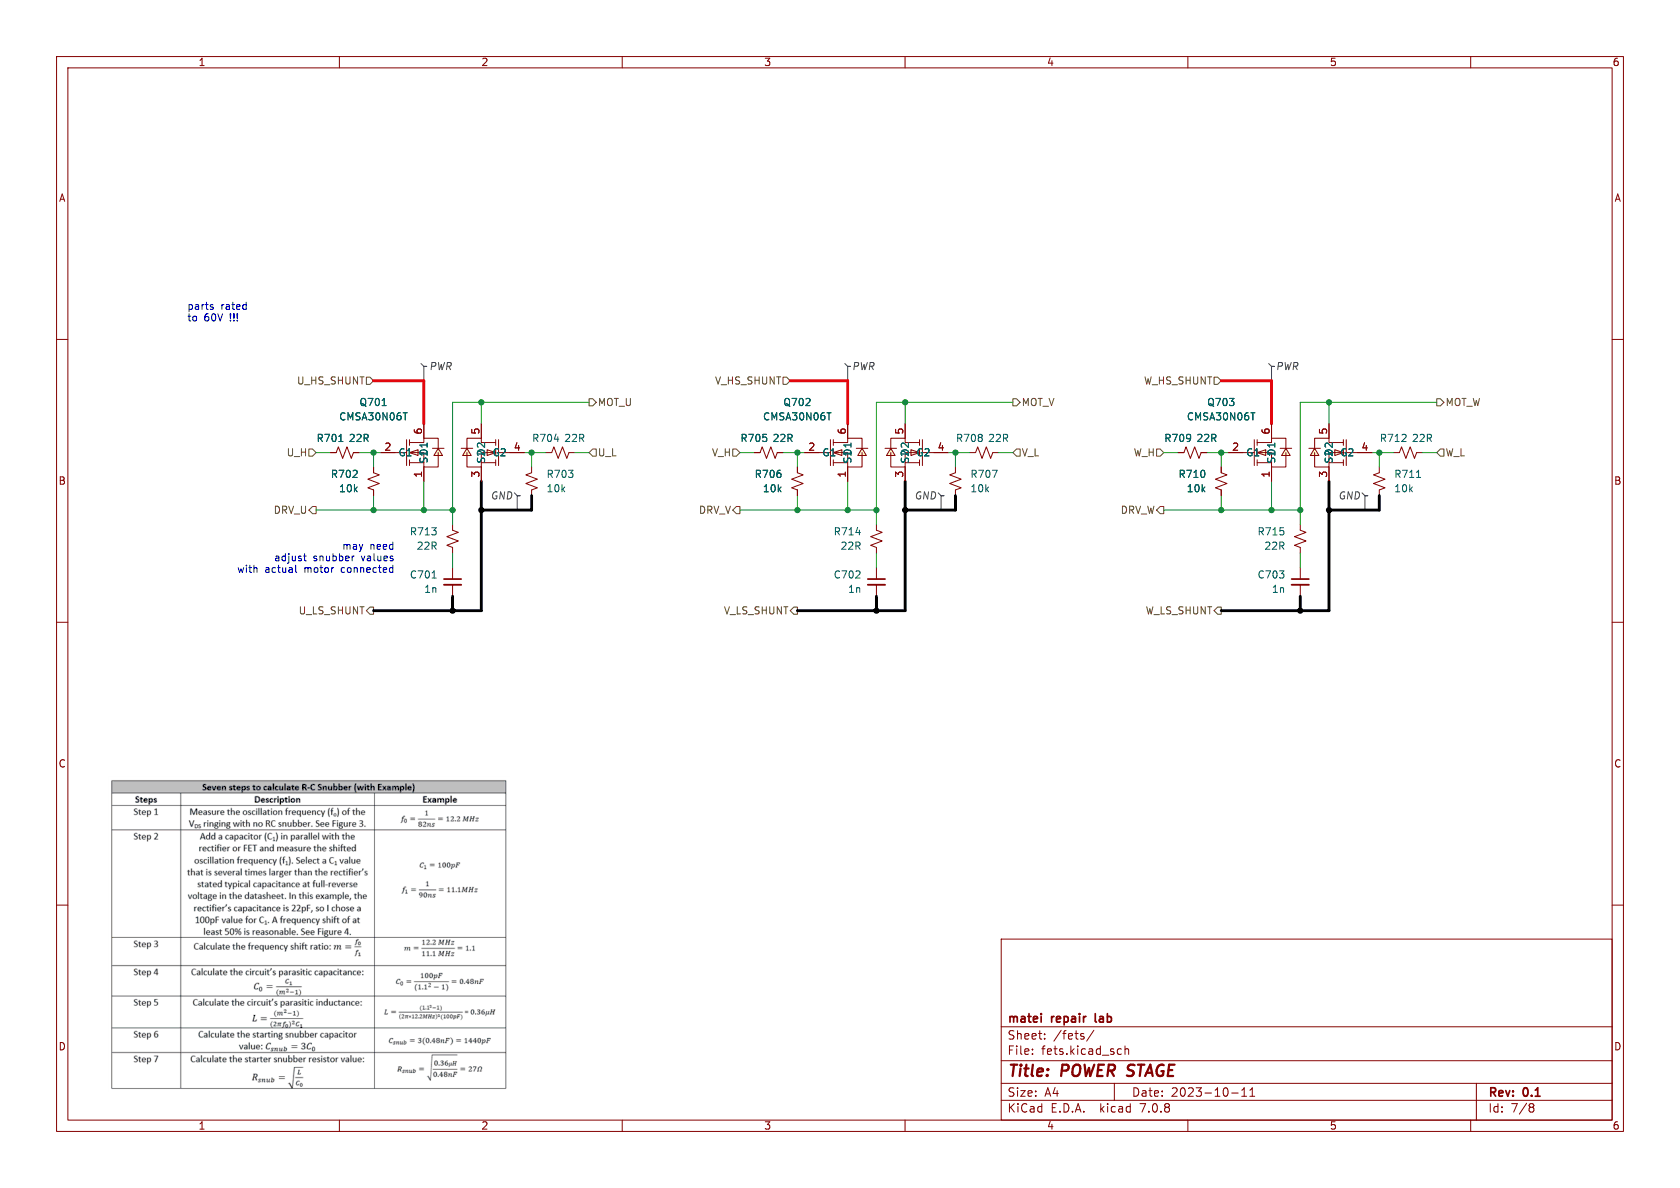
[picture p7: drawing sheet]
(kicad_sch (version 20230121) (generator eeschema)

 (paper "A4")

 (title_block
  (title "POWER STAGE")
  (date "2023-10-11")
  (rev "0.1")
  (company "matei repair lab"))

 (lib_symbols
  (symbol "Device:C_Small" (pin_numbers hide) (pin_names (offset 0.254) hide) (in_bom yes) (on_board yes)
   (property "Reference" "C" (at 0.254 1.778 0) (effects (font (size 1.27 1.27)) (justify left)))
   (property "Value" "C_Small" (at 0.254 -2.032 0) (effects (font (size 1.27 1.27)) (justify left)))
   (property "Footprint" "" (at 0 0 0) (effects (font (size 1.27 1.27)) hide))
   (property "Datasheet" "~" (at 0 0 0) (effects (font (size 1.27 1.27)) hide))
   (symbol "C_Small_0_1"
    (polyline (pts (xy -1.524 -0.508) (xy 1.524 -0.508)) (stroke (width 0.3302) (type default)) (fill (type none)))
    (polyline (pts (xy -1.524 0.508) (xy 1.524 0.508)) (stroke (width 0.3048) (type default)) (fill (type none))))
   (symbol "C_Small_1_1"
    (pin passive line (at 0 2.54 270) (length 2.032) (name "~" (effects (font (size 1.27 1.27)))) (number "1" (effects (font (size 1.27 1.27)))))
    (pin passive line (at 0 -2.54 90) (length 2.032) (name "~" (effects (font (size 1.27 1.27)))) (number "2" (effects (font (size 1.27 1.27)))))))
  (symbol "Device:R_Small_US" (pin_numbers hide) (pin_names (offset 0.254) hide) (in_bom yes) (on_board yes)
   (property "Reference" "R" (at 0.762 0.508 0) (effects (font (size 1.27 1.27)) (justify left)))
   (property "Value" "R_Small_US" (at 0.762 -1.016 0) (effects (font (size 1.27 1.27)) (justify left)))
   (property "Footprint" "" (at 0 0 0) (effects (font (size 1.27 1.27)) hide))
   (property "Datasheet" "~" (at 0 0 0) (effects (font (size 1.27 1.27)) hide))
   (symbol "R_Small_US_1_1"
    (polyline (pts (xy 0 0) (xy 1.016 -0.381) (xy 0 -0.762) (xy -1.016 -1.143) (xy 0 -1.524)) (stroke (width 0) (type default)) (fill (type none)))
    (polyline (pts (xy 0 1.524) (xy 1.016 1.143) (xy 0 0.762) (xy -1.016 0.381) (xy 0 0)) (stroke (width 0) (type default)) (fill (type none)))
    (pin passive line (at 0 2.54 270) (length 1.016) (name "~" (effects (font (size 1.27 1.27)))) (number "1" (effects (font (size 1.27 1.27)))))
    (pin passive line (at 0 -2.54 90) (length 1.016) (name "~" (effects (font (size 1.27 1.27)))) (number "2" (effects (font (size 1.27 1.27)))))))
  (symbol "easyeda2kicad:CMSA30N06T" (in_bom yes) (on_board yes)
   (property "Reference" "Q" (at 0 10.16 0) (effects (font (size 1.27 1.27))))
   (property "Value" "CMSA30N06T" (at 0 -10.16 0) (effects (font (size 1.27 1.27))))
   (property "Footprint" "easyeda2kicad:DFN-8_L5.5-W5.2-P1.27-LS6.0-BL-EP2" (at 0 -12.7 0) (effects (font (size 1.27 1.27)) hide))
   (property "Datasheet" "" (at 0 0 0) (effects (font (size 1.27 1.27)) hide))
   (property "LCSC Part" "C5203857" (at 0 -15.24 0) (effects (font (size 1.27 1.27)) hide))
   (symbol "CMSA30N06T_0_1"
    (polyline (pts (xy -10.16 0) (xy -8.13 0)) (stroke (width 0) (type default)) (fill (type none)))
    (polyline (pts (xy -8.13 2.29) (xy -8.13 -2.29)) (stroke (width 0) (type default)) (fill (type none)))
    (polyline (pts (xy -7.62 -2.29) (xy -7.62 -1.27)) (stroke (width 0) (type default)) (fill (type none)))
    (polyline (pts (xy -7.62 -0.51) (xy -7.62 0.51)) (stroke (width 0) (type default)) (fill (type none)))
    (polyline (pts (xy -7.62 2.29) (xy -7.62 1.27)) (stroke (width 0) (type default)) (fill (type none)))
    (polyline (pts (xy -5.08 -1.78) (xy -7.62 -1.78)) (stroke (width 0) (type default)) (fill (type none)))
    (polyline (pts (xy 5.08 -1.78) (xy 7.62 -1.78)) (stroke (width 0) (type default)) (fill (type none)))
    (polyline (pts (xy 7.62 -2.29) (xy 7.62 -1.27)) (stroke (width 0) (type default)) (fill (type none)))
    (polyline (pts (xy 7.62 -0.51) (xy 7.62 0.51)) (stroke (width 0) (type default)) (fill (type none)))
    (polyline (pts (xy 7.62 2.29) (xy 7.62 1.27)) (stroke (width 0) (type default)) (fill (type none)))
    (polyline (pts (xy 8.13 2.29) (xy 8.13 -2.29)) (stroke (width 0) (type default)) (fill (type none)))
    (polyline (pts (xy 10.16 0) (xy 8.13 0)) (stroke (width 0) (type default)) (fill (type none)))
    (polyline (pts (xy -7.62 0) (xy -6.1 -0.51) (xy -6.1 0.51) (xy -7.62 0)) (stroke (width 0) (type default)) (fill (type background)))
    (polyline (pts (xy -3.56 0.76) (xy -3.05 0.76) (xy -2.03 0.76) (xy -1.52 0.76)) (stroke (width 0) (type default)) (fill (type none)))
    (polyline (pts (xy -2.54 0.76) (xy -1.78 -0.51) (xy -3.3 -0.51) (xy -2.54 0.76)) (stroke (width 0) (type default)) (fill (type background)))
    (polyline (pts (xy 2.54 0.76) (xy 1.78 -0.51) (xy 3.3 -0.51) (xy 2.54 0.76)) (stroke (width 0) (type default)) (fill (type background)))
    (polyline (pts (xy 3.56 0.76) (xy 3.05 0.76) (xy 2.03 0.76) (xy 1.52 0.76)) (stroke (width 0) (type default)) (fill (type none)))
    (polyline (pts (xy 7.62 0) (xy 6.1 -0.51) (xy 6.1 0.51) (xy 7.62 0)) (stroke (width 0) (type default)) (fill (type background)))
    (polyline (pts (xy -7.62 0) (xy -5.08 0) (xy -5.08 -2.54) (xy -2.54 -2.54) (xy -2.54 0)) (stroke (width 0) (type default)) (fill (type none)))
    (polyline (pts (xy 7.62 0) (xy 5.08 0) (xy 5.08 -2.54) (xy 2.54 -2.54) (xy 2.54 0)) (stroke (width 0) (type default)) (fill (type none)))
    (polyline (pts (xy 7.62 1.78) (xy 5.08 1.78) (xy 5.08 2.54) (xy 2.54 2.54) (xy 2.54 2.54) (xy 2.54 0.51)) (stroke (width 0) (type default)) (fill (type none)))
    (polyline (pts (xy -7.62 1.78) (xy -5.08 1.78) (xy -5.08 2.54) (xy -2.54 2.54) (xy -2.54 2.54) (xy -2.54 2.54) (xy -2.54 0.51)) (stroke (width 0) (type default)) (fill (type none)))
    (pin output line (at -5.08 -5.08 90) (length 2.54) (name "S1" (effects (font (size 1.27 1.27)))) (number "1" (effects (font (size 1.27 1.27)))))
    (pin input line (at -12.7 0 0) (length 2.54) (name "G1" (effects (font (size 1.27 1.27)))) (number "2" (effects (font (size 1.27 1.27)))))
    (pin output line (at 5.08 -5.08 90) (length 2.54) (name "S2" (effects (font (size 1.27 1.27)))) (number "3" (effects (font (size 1.27 1.27)))))
    (pin input line (at 12.7 0 180) (length 2.54) (name "G2" (effects (font (size 1.27 1.27)))) (number "4" (effects (font (size 1.27 1.27)))))
    (pin input line (at 5.08 5.08 270) (length 2.54) (name "D2" (effects (font (size 1.27 1.27)))) (number "5" (effects (font (size 1.27 1.27)))))
    (pin input line (at -5.08 5.08 270) (length 2.54) (name "D1" (effects (font (size 1.27 1.27)))) (number "6" (effects (font (size 1.27 1.27))))))))

 (junction (at 224.79 90.17) (diameter 0) (color 0 0 0 0))
 (junction (at 215.9 90.17) (diameter 0) (color 0 0 0 0))
 (junction (at 168.91 80.01) (diameter 0) (color 0 0 0 0))
 (junction (at 66.04 80.01) (diameter 0) (color 0 0 0 0))
 (junction (at 154.94 90.17) (diameter 0) (color 0 0 0 0))
 (junction (at 85.09 71.12) (diameter 0) (color 0 0 0 0))
 (junction (at 140.97 80.01) (diameter 0) (color 0 0 0 0))
 (junction (at 229.87 107.95) (diameter 0) (color 0 0 0 0))
 (junction (at 149.86 90.17) (diameter 0) (color 0 0 0 0))
 (junction (at 234.95 71.12) (diameter 0) (color 0 0 0 0))
 (junction (at 74.93 90.17) (diameter 0) (color 0 0 0 0))
 (junction (at 66.04 90.17) (diameter 0) (color 0 0 0 0))
 (junction (at 160.02 71.12) (diameter 0) (color 0 0 0 0))
 (junction (at 80.01 90.17) (diameter 0) (color 0 0 0 0))
 (junction (at 229.87 90.17) (diameter 0) (color 0 0 0 0))
 (junction (at 80.01 107.95) (diameter 0) (color 0 0 0 0))
 (junction (at 93.98 80.01) (diameter 0) (color 0 0 0 0))
 (junction (at 85.09 90.17) (diameter 0) (color 0 0 0 0))
 (junction (at 234.95 90.17) (diameter 0) (color 0 0 0 0))
 (junction (at 215.9 80.01) (diameter 0) (color 0 0 0 0))
 (junction (at 160.02 90.17) (diameter 0) (color 0 0 0 0))
 (junction (at 154.94 107.95) (diameter 0) (color 0 0 0 0))
 (junction (at 243.84 80.01) (diameter 0) (color 0 0 0 0))
 (junction (at 140.97 90.17) (diameter 0) (color 0 0 0 0))

 (wire (pts (xy 154.94 90.17) (xy 154.94 92.71)) (stroke (width 0) (type default)))
 (wire (pts (xy 229.87 97.79) (xy 229.87 100.33)) (stroke (width 0) (type default)))
 (wire (pts (xy 160.02 71.12) (xy 160.02 74.93)) (stroke (width 0) (type default)))
 (wire (pts (xy 224.79 67.31) (xy 215.9 67.31)) (stroke (width 0) (type default)))
 (wire (pts (xy 168.91 80.01) (xy 168.91 82.55)) (stroke (width 0) (type default)))
 (wire (pts (xy 93.98 87.63) (xy 93.98 90.17)) (stroke (width 0) (type default)))
 (wire (pts (xy 92.71 80.01) (xy 93.98 80.01)) (stroke (width 0) (type default)))
 (wire (pts (xy 243.84 90.17) (xy 234.95 90.17)) (stroke (width 0) (type default)))
 (wire (pts (xy 85.09 90.17) (xy 85.09 107.95)) (stroke (width 0) (type default)))
 (wire (pts (xy 154.94 107.95) (xy 140.97 107.95)) (stroke (width 0) (type default)))
 (wire (pts (xy 85.09 107.95) (xy 80.01 107.95)) (stroke (width 0) (type default)))
 (wire (pts (xy 101.6 80.01) (xy 104.14 80.01)) (stroke (width 0) (type default)))
 (wire (pts (xy 85.09 71.12) (xy 104.14 71.12)) (stroke (width 0) (type default)))
 (wire (pts (xy 229.87 71.12) (xy 234.95 71.12)) (stroke (width 0) (type default)))
 (wire (pts (xy 215.9 80.01) (xy 215.9 82.55)) (stroke (width 0) (type default)))
 (wire (pts (xy 93.98 90.17) (xy 85.09 90.17)) (stroke (width 0) (type default)))
 (wire (pts (xy 80.01 105.41) (xy 80.01 107.95)) (stroke (width 0) (type default)))
 (wire (pts (xy 242.57 80.01) (xy 243.84 80.01)) (stroke (width 0) (type default)))
 (wire (pts (xy 234.95 85.09) (xy 234.95 90.17)) (stroke (width 0) (type default)))
 (wire (pts (xy 229.87 90.17) (xy 229.87 71.12)) (stroke (width 0) (type default)))
 (wire (pts (xy 149.86 67.31) (xy 149.86 74.93)) (stroke (width 0) (type default)))
 (wire (pts (xy 74.93 85.09) (xy 74.93 90.17)) (stroke (width 0) (type default)))
 (wire (pts (xy 229.87 90.17) (xy 229.87 92.71)) (stroke (width 0) (type default)))
 (wire (pts (xy 140.97 90.17) (xy 149.86 90.17)) (stroke (width 0) (type default)))
 (wire (pts (xy 154.94 90.17) (xy 154.94 71.12)) (stroke (width 0) (type default)))
 (wire (pts (xy 55.88 90.17) (xy 66.04 90.17)) (stroke (width 0) (type default)))
 (wire (pts (xy 224.79 85.09) (xy 224.79 90.17)) (stroke (width 0) (type default)))
 (wire (pts (xy 63.5 80.01) (xy 66.04 80.01)) (stroke (width 0) (type default)))
 (wire (pts (xy 140.97 80.01) (xy 142.24 80.01)) (stroke (width 0) (type default)))
 (wire (pts (xy 140.97 80.01) (xy 140.97 82.55)) (stroke (width 0) (type default)))
 (wire (pts (xy 224.79 67.31) (xy 224.79 74.93)) (stroke (width 0) (type default)))
 (wire (pts (xy 234.95 107.95) (xy 229.87 107.95)) (stroke (width 0) (type default)))
 (wire (pts (xy 74.93 90.17) (xy 80.01 90.17)) (stroke (width 0) (type default)))
 (wire (pts (xy 80.01 107.95) (xy 66.04 107.95)) (stroke (width 0) (type default)))
 (wire (pts (xy 154.94 105.41) (xy 154.94 107.95)) (stroke (width 0) (type default)))
 (wire (pts (xy 66.04 90.17) (xy 74.93 90.17)) (stroke (width 0) (type default)))
 (wire (pts (xy 160.02 85.09) (xy 160.02 90.17)) (stroke (width 0) (type default)))
 (wire (pts (xy 215.9 87.63) (xy 215.9 90.17)) (stroke (width 0) (type default)))
 (wire (pts (xy 224.79 90.17) (xy 229.87 90.17)) (stroke (width 0) (type default)))
 (wire (pts (xy 85.09 85.09) (xy 85.09 90.17)) (stroke (width 0) (type default)))
 (wire (pts (xy 154.94 71.12) (xy 160.02 71.12)) (stroke (width 0) (type default)))
 (wire (pts (xy 154.94 97.79) (xy 154.94 100.33)) (stroke (width 0) (type default)))
 (wire (pts (xy 138.43 80.01) (xy 140.97 80.01)) (stroke (width 0) (type default)))
 (wire (pts (xy 130.81 80.01) (xy 133.35 80.01)) (stroke (width 0) (type default)))
 (wire (pts (xy 66.04 80.01) (xy 66.04 82.55)) (stroke (width 0) (type default)))
 (wire (pts (xy 234.95 71.12) (xy 234.95 74.93)) (stroke (width 0) (type default)))
 (wire (pts (xy 243.84 87.63) (xy 243.84 90.17)) (stroke (width 0) (type default)))
 (wire (pts (xy 168.91 90.17) (xy 160.02 90.17)) (stroke (width 0) (type default)))
 (wire (pts (xy 80.01 97.79) (xy 80.01 100.33)) (stroke (width 0) (type default)))
 (wire (pts (xy 234.95 90.17) (xy 234.95 107.95)) (stroke (width 0) (type default)))
 (wire (pts (xy 160.02 107.95) (xy 154.94 107.95)) (stroke (width 0) (type default)))
 (wire (pts (xy 66.04 80.01) (xy 67.31 80.01)) (stroke (width 0) (type default)))
 (wire (pts (xy 229.87 105.41) (xy 229.87 107.95)) (stroke (width 0) (type default)))
 (wire (pts (xy 140.97 87.63) (xy 140.97 90.17)) (stroke (width 0) (type default)))
 (wire (pts (xy 149.86 90.17) (xy 154.94 90.17)) (stroke (width 0) (type default)))
 (wire (pts (xy 205.74 80.01) (xy 208.28 80.01)) (stroke (width 0) (type default)))
 (wire (pts (xy 160.02 90.17) (xy 160.02 107.95)) (stroke (width 0) (type default)))
 (wire (pts (xy 234.95 71.12) (xy 254 71.12)) (stroke (width 0) (type default)))
 (wire (pts (xy 74.93 67.31) (xy 74.93 74.93)) (stroke (width 0) (type default)))
 (wire (pts (xy 215.9 90.17) (xy 224.79 90.17)) (stroke (width 0) (type default)))
 (wire (pts (xy 251.46 80.01) (xy 254 80.01)) (stroke (width 0) (type default)))
 (wire (pts (xy 160.02 71.12) (xy 179.07 71.12)) (stroke (width 0) (type default)))
 (wire (pts (xy 168.91 87.63) (xy 168.91 90.17)) (stroke (width 0) (type default)))
 (wire (pts (xy 205.74 90.17) (xy 215.9 90.17)) (stroke (width 0) (type default)))
 (wire (pts (xy 130.81 90.17) (xy 140.97 90.17)) (stroke (width 0) (type default)))
 (wire (pts (xy 93.98 80.01) (xy 93.98 82.55)) (stroke (width 0) (type default)))
 (wire (pts (xy 243.84 80.01) (xy 246.38 80.01)) (stroke (width 0) (type default)))
 (wire (pts (xy 80.01 90.17) (xy 80.01 71.12)) (stroke (width 0) (type default)))
 (wire (pts (xy 66.04 87.63) (xy 66.04 90.17)) (stroke (width 0) (type default)))
 (wire (pts (xy 149.86 85.09) (xy 149.86 90.17)) (stroke (width 0) (type default)))
 (wire (pts (xy 149.86 67.31) (xy 139.7 67.31)) (stroke (width 0) (type default)))
 (wire (pts (xy 74.93 67.31) (xy 66.04 67.31)) (stroke (width 0) (type default)))
 (wire (pts (xy 167.64 80.01) (xy 168.91 80.01)) (stroke (width 0) (type default)))
 (wire (pts (xy 55.88 80.01) (xy 58.42 80.01)) (stroke (width 0) (type default)))
 (wire (pts (xy 213.36 80.01) (xy 215.9 80.01)) (stroke (width 0) (type default)))
 (wire (pts (xy 215.9 80.01) (xy 217.17 80.01)) (stroke (width 0) (type default)))
 (wire (pts (xy 80.01 71.12) (xy 85.09 71.12)) (stroke (width 0) (type default)))
 (wire (pts (xy 168.91 80.01) (xy 171.45 80.01)) (stroke (width 0) (type default)))
 (wire (pts (xy 229.87 107.95) (xy 215.9 107.95)) (stroke (width 0) (type default)))
 (wire (pts (xy 93.98 80.01) (xy 96.52 80.01)) (stroke (width 0) (type default)))
 (wire (pts (xy 85.09 71.12) (xy 85.09 74.93)) (stroke (width 0) (type default)))
 (wire (pts (xy 176.53 80.01) (xy 179.07 80.01)) (stroke (width 0) (type default)))
 (wire (pts (xy 80.01 90.17) (xy 80.01 92.71)) (stroke (width 0) (type default)))
 (wire (pts (xy 243.84 80.01) (xy 243.84 82.55)) (stroke (width 0) (type default)))

 (image (at 54.61 165.1) (scale 1.37391)
  (data))

 (text "parts rated\nto 60V !!!" (at 33.02 57.15 0) (effects (font (size 1.27 1.27)) (justify left bottom)))
 (text "may need\nadjust snubber values\nwith actual motor connected" (at 69.85 101.6 0) (effects (font (size 1.27 1.27)) (justify right bottom)))

 (hierarchical_label "V_H" (shape input) (at 130.81 80.01 180) (fields_autoplaced) (effects (font (size 1.27 1.27)) (justify right)))
 (hierarchical_label "W_HS_SHUNT" (shape input) (at 215.9 67.31 180) (fields_autoplaced) (effects (font (size 1.27 1.27)) (justify right)))
 (hierarchical_label "V_L" (shape input) (at 179.07 80.01 0) (fields_autoplaced) (effects (font (size 1.27 1.27)) (justify left)))
 (hierarchical_label "U_H" (shape input) (at 55.88 80.01 180) (fields_autoplaced) (effects (font (size 1.27 1.27)) (justify right)))
 (hierarchical_label "V_LS_SHUNT" (shape output) (at 140.97 107.95 180) (fields_autoplaced) (effects (font (size 1.27 1.27)) (justify right)))
 (hierarchical_label "MOT_V" (shape output) (at 179.07 71.12 0) (fields_autoplaced) (effects (font (size 1.27 1.27)) (justify left)))
 (hierarchical_label "MOT_W" (shape output) (at 254 71.12 0) (fields_autoplaced) (effects (font (size 1.27 1.27)) (justify left)))
 (hierarchical_label "W_H" (shape input) (at 205.74 80.01 180) (fields_autoplaced) (effects (font (size 1.27 1.27)) (justify right)))
 (hierarchical_label "V_HS_SHUNT" (shape input) (at 139.7 67.31 180) (fields_autoplaced) (effects (font (size 1.27 1.27)) (justify right)))
 (hierarchical_label "DRV_W" (shape output) (at 205.74 90.17 180) (fields_autoplaced) (effects (font (size 1.27 1.27)) (justify right)))
 (hierarchical_label "U_LS_SHUNT" (shape output) (at 66.04 107.95 180) (fields_autoplaced) (effects (font (size 1.27 1.27)) (justify right)))
 (hierarchical_label "DRV_V" (shape output) (at 130.81 90.17 180) (fields_autoplaced) (effects (font (size 1.27 1.27)) (justify right)))
 (hierarchical_label "U_L" (shape input) (at 104.14 80.01 0) (fields_autoplaced) (effects (font (size 1.27 1.27)) (justify left)))
 (hierarchical_label "W_L" (shape input) (at 254 80.01 0) (fields_autoplaced) (effects (font (size 1.27 1.27)) (justify left)))
 (hierarchical_label "W_LS_SHUNT" (shape output) (at 215.9 107.95 180) (fields_autoplaced) (effects (font (size 1.27 1.27)) (justify right)))
 (hierarchical_label "MOT_U" (shape output) (at 104.14 71.12 0) (fields_autoplaced) (effects (font (size 1.27 1.27)) (justify left)))
 (hierarchical_label "DRV_U" (shape output) (at 55.88 90.17 180) (fields_autoplaced) (effects (font (size 1.27 1.27)) (justify right)))
 (hierarchical_label "U_HS_SHUNT" (shape input) (at 66.04 67.31 180) (fields_autoplaced) (effects (font (size 1.27 1.27)) (justify right)))

 (netclass_flag "" (length 2.54) (shape round) (at 91.44 90.17 0) (fields_autoplaced) (effects (font (size 1.27 1.27)) (justify left bottom))
  (property "Netclass" "GND" (at 90.7415 87.63 0) (effects (font (size 1.27 1.27) italic) (justify right))))
 (netclass_flag "" (length 2.54) (shape round) (at 166.37 90.17 0) (fields_autoplaced) (effects (font (size 1.27 1.27)) (justify left bottom))
  (property "Netclass" "GND" (at 165.6715 87.63 0) (effects (font (size 1.27 1.27) italic) (justify right))))
 (netclass_flag "" (length 2.54) (shape round) (at 241.3 90.17 0) (fields_autoplaced) (effects (font (size 1.27 1.27)) (justify left bottom))
  (property "Netclass" "GND" (at 240.6015 87.63 0) (effects (font (size 1.27 1.27) italic) (justify right))))
 (netclass_flag "" (length 2.54) (shape round) (at 74.93 67.31 0) (effects (font (size 1.27 1.27)) (justify left bottom))
  (property "Netclass" "PWR" (at 80.01 64.77 0) (effects (font (size 1.27 1.27) italic) (justify right))))
 (netclass_flag "" (length 2.54) (shape round) (at 224.79 67.31 0) (fields_autoplaced) (effects (font (size 1.27 1.27)) (justify left bottom))
  (property "Netclass" "PWR" (at 225.4885 64.77 0) (effects (font (size 1.27 1.27) italic) (justify left))))
 (netclass_flag "" (length 2.54) (shape round) (at 149.86 67.31 0) (fields_autoplaced) (effects (font (size 1.27 1.27)) (justify left bottom))
  (property "Netclass" "PWR" (at 150.5585 64.77 0) (effects (font (size 1.27 1.27) italic) (justify left))))

 (symbol (lib_id "Device:R_Small_US") (at 99.06 80.01 90) (unit 1) (in_bom yes) (on_board yes) (dnp no)
  (property "Reference" "R704" (at 96.52 77.47 90) (effects (font (size 1.27 1.27))))
  (property "Value" "22R" (at 101.6 77.47 90) (effects (font (size 1.27 1.27))))
  (property "Footprint" "Resistor_SMD:R_0402_1005Metric" (at 99.06 80.01 0) (effects (font (size 1.27 1.27)) hide))
  (property "Datasheet" "~" (at 99.06 80.01 0) (effects (font (size 1.27 1.27)) hide))
  (property "LCSC Part" "C25092" (at 99.06 80.01 0) (effects (font (size 1.27 1.27)) hide)) (pin "1") (pin "2"))

 (symbol (lib_id "Device:R_Small_US") (at 215.9 85.09 0) (unit 1) (in_bom yes) (on_board yes) (dnp no)
  (property "Reference" "R710" (at 213.36 83.82 0) (effects (font (size 1.27 1.27)) (justify right)))
  (property "Value" "10k" (at 213.36 86.36 0) (effects (font (size 1.27 1.27)) (justify right)))
  (property "Footprint" "Resistor_SMD:R_0402_1005Metric" (at 215.9 85.09 0) (effects (font (size 1.27 1.27)) hide))
  (property "Datasheet" "~" (at 215.9 85.09 0) (effects (font (size 1.27 1.27)) hide))
  (property "LCSC Part" "C25744" (at 215.9 85.09 0) (effects (font (size 1.27 1.27)) hide)) (pin "1") (pin "2"))

 (symbol (lib_id "Device:C_Small") (at 80.01 102.87 0) (unit 1) (in_bom yes) (on_board yes) (dnp no)
  (property "Reference" "C701" (at 77.47 101.6063 0) (effects (font (size 1.27 1.27)) (justify right)))
  (property "Value" "1n" (at 77.47 104.1463 0) (effects (font (size 1.27 1.27)) (justify right)))
  (property "Footprint" "Capacitor_SMD:C_0402_1005Metric" (at 80.01 102.87 0) (effects (font (size 1.27 1.27)) hide))
  (property "Datasheet" "~" (at 80.01 102.87 0) (effects (font (size 1.27 1.27)) hide))
  (property "LCSC Part" "C1523" (at 80.01 102.87 0) (effects (font (size 1.27 1.27)) hide)) (pin "1") (pin "2"))

 (symbol (lib_id "Device:R_Small_US") (at 173.99 80.01 90) (unit 1) (in_bom yes) (on_board yes) (dnp no)
  (property "Reference" "R708" (at 171.45 77.47 90) (effects (font (size 1.27 1.27))))
  (property "Value" "22R" (at 176.53 77.47 90) (effects (font (size 1.27 1.27))))
  (property "Footprint" "Resistor_SMD:R_0402_1005Metric" (at 173.99 80.01 0) (effects (font (size 1.27 1.27)) hide))
  (property "Datasheet" "~" (at 173.99 80.01 0) (effects (font (size 1.27 1.27)) hide))
  (property "LCSC Part" "C25092" (at 173.99 80.01 0) (effects (font (size 1.27 1.27)) hide)) (pin "1") (pin "2"))

 (symbol (lib_id "Device:R_Small_US") (at 140.97 85.09 0) (unit 1) (in_bom yes) (on_board yes) (dnp no)
  (property "Reference" "R706" (at 138.43 83.82 0) (effects (font (size 1.27 1.27)) (justify right)))
  (property "Value" "10k" (at 138.43 86.36 0) (effects (font (size 1.27 1.27)) (justify right)))
  (property "Footprint" "Resistor_SMD:R_0402_1005Metric" (at 140.97 85.09 0) (effects (font (size 1.27 1.27)) hide))
  (property "Datasheet" "~" (at 140.97 85.09 0) (effects (font (size 1.27 1.27)) hide))
  (property "LCSC Part" "C25744" (at 140.97 85.09 0) (effects (font (size 1.27 1.27)) hide)) (pin "1") (pin "2"))

 (symbol (lib_id "Device:R_Small_US") (at 243.84 85.09 0) (mirror y) (unit 1) (in_bom yes) (on_board yes) (dnp no)
  (property "Reference" "R711" (at 246.38 83.82 0) (effects (font (size 1.27 1.27)) (justify right)))
  (property "Value" "10k" (at 246.38 86.36 0) (effects (font (size 1.27 1.27)) (justify right)))
  (property "Footprint" "Resistor_SMD:R_0402_1005Metric" (at 243.84 85.09 0) (effects (font (size 1.27 1.27)) hide))
  (property "Datasheet" "~" (at 243.84 85.09 0) (effects (font (size 1.27 1.27)) hide))
  (property "LCSC Part" "C25744" (at 243.84 85.09 0) (effects (font (size 1.27 1.27)) hide)) (pin "1") (pin "2"))

 (symbol (lib_id "Device:C_Small") (at 229.87 102.87 0) (unit 1) (in_bom yes) (on_board yes) (dnp no)
  (property "Reference" "C703" (at 227.33 101.6063 0) (effects (font (size 1.27 1.27)) (justify right)))
  (property "Value" "1n" (at 227.33 104.1463 0) (effects (font (size 1.27 1.27)) (justify right)))
  (property "Footprint" "Capacitor_SMD:C_0402_1005Metric" (at 229.87 102.87 0) (effects (font (size 1.27 1.27)) hide))
  (property "Datasheet" "~" (at 229.87 102.87 0) (effects (font (size 1.27 1.27)) hide))
  (property "LCSC Part" "C1523" (at 229.87 102.87 0) (effects (font (size 1.27 1.27)) hide)) (pin "1") (pin "2"))

 (symbol (lib_id "Device:R_Small_US") (at 66.04 85.09 0) (unit 1) (in_bom yes) (on_board yes) (dnp no)
  (property "Reference" "R702" (at 63.5 83.82 0) (effects (font (size 1.27 1.27)) (justify right)))
  (property "Value" "10k" (at 63.5 86.36 0) (effects (font (size 1.27 1.27)) (justify right)))
  (property "Footprint" "Resistor_SMD:R_0402_1005Metric" (at 66.04 85.09 0) (effects (font (size 1.27 1.27)) hide))
  (property "Datasheet" "~" (at 66.04 85.09 0) (effects (font (size 1.27 1.27)) hide))
  (property "LCSC Part" "C25744" (at 66.04 85.09 0) (effects (font (size 1.27 1.27)) hide)) (pin "1") (pin "2"))

 (symbol (lib_id "Device:R_Small_US") (at 93.98 85.09 0) (mirror y) (unit 1) (in_bom yes) (on_board yes) (dnp no)
  (property "Reference" "R703" (at 96.52 83.82 0) (effects (font (size 1.27 1.27)) (justify right)))
  (property "Value" "10k" (at 96.52 86.36 0) (effects (font (size 1.27 1.27)) (justify right)))
  (property "Footprint" "Resistor_SMD:R_0402_1005Metric" (at 93.98 85.09 0) (effects (font (size 1.27 1.27)) hide))
  (property "Datasheet" "~" (at 93.98 85.09 0) (effects (font (size 1.27 1.27)) hide))
  (property "LCSC Part" "C25744" (at 93.98 85.09 0) (effects (font (size 1.27 1.27)) hide)) (pin "1") (pin "2"))

 (symbol (lib_id "easyeda2kicad:CMSA30N06T") (at 80.01 80.01 0) (unit 1) (in_bom yes) (on_board yes) (dnp no)
  (property "Reference" "Q701" (at 66.04 71.12 0) (effects (font (size 1.27 1.27))))
  (property "Value" "CMSA30N06T" (at 66.04 73.66 0) (effects (font (size 1.27 1.27))))
  (property "Footprint" "easyeda2kicad:DFN-8_L5.5-W5.2-P1.27-LS6.0-BL-EP2" (at 80.01 92.71 0) (effects (font (size 1.27 1.27)) hide))
  (property "Datasheet" "" (at 80.01 80.01 0) (effects (font (size 1.27 1.27)) hide))
  (property "LCSC Part" "C5203857" (at 80.01 95.25 0) (effects (font (size 1.27 1.27)) hide)) (pin "1") (pin "2") (pin "3") (pin "4") (pin "5") (pin "6"))

 (symbol (lib_id "easyeda2kicad:CMSA30N06T") (at 229.87 80.01 0) (unit 1) (in_bom yes) (on_board yes) (dnp no)
  (property "Reference" "Q703" (at 215.9 71.12 0) (effects (font (size 1.27 1.27))))
  (property "Value" "CMSA30N06T" (at 215.9 73.66 0) (effects (font (size 1.27 1.27))))
  (property "Footprint" "easyeda2kicad:DFN-8_L5.5-W5.2-P1.27-LS6.0-BL-EP2" (at 229.87 92.71 0) (effects (font (size 1.27 1.27)) hide))
  (property "Datasheet" "" (at 229.87 80.01 0) (effects (font (size 1.27 1.27)) hide))
  (property "LCSC Part" "C5203857" (at 229.87 95.25 0) (effects (font (size 1.27 1.27)) hide)) (pin "1") (pin "2") (pin "3") (pin "4") (pin "5") (pin "6"))

 (symbol (lib_id "Device:C_Small") (at 154.94 102.87 0) (unit 1) (in_bom yes) (on_board yes) (dnp no)
  (property "Reference" "C702" (at 152.4 101.6063 0) (effects (font (size 1.27 1.27)) (justify right)))
  (property "Value" "1n" (at 152.4 104.1463 0) (effects (font (size 1.27 1.27)) (justify right)))
  (property "Footprint" "Capacitor_SMD:C_0402_1005Metric" (at 154.94 102.87 0) (effects (font (size 1.27 1.27)) hide))
  (property "Datasheet" "~" (at 154.94 102.87 0) (effects (font (size 1.27 1.27)) hide))
  (property "LCSC Part" "C1523" (at 154.94 102.87 0) (effects (font (size 1.27 1.27)) hide)) (pin "1") (pin "2"))

 (symbol (lib_id "Device:R_Small_US") (at 80.01 95.25 0) (unit 1) (in_bom yes) (on_board yes) (dnp no)
  (property "Reference" "R713" (at 77.47 93.98 0) (effects (font (size 1.27 1.27)) (justify right)))
  (property "Value" "22R" (at 77.47 96.52 0) (effects (font (size 1.27 1.27)) (justify right)))
  (property "Footprint" "Resistor_SMD:R_0402_1005Metric" (at 80.01 95.25 0) (effects (font (size 1.27 1.27)) hide))
  (property "Datasheet" "~" (at 80.01 95.25 0) (effects (font (size 1.27 1.27)) hide))
  (property "LCSC Part" "C25092" (at 80.01 95.25 0) (effects (font (size 1.27 1.27)) hide)) (pin "1") (pin "2"))

 (symbol (lib_id "Device:R_Small_US") (at 135.89 80.01 90) (unit 1) (in_bom yes) (on_board yes) (dnp no)
  (property "Reference" "R705" (at 133.35 77.47 90) (effects (font (size 1.27 1.27))))
  (property "Value" "22R" (at 138.43 77.47 90) (effects (font (size 1.27 1.27))))
  (property "Footprint" "Resistor_SMD:R_0402_1005Metric" (at 135.89 80.01 0) (effects (font (size 1.27 1.27)) hide))
  (property "Datasheet" "~" (at 135.89 80.01 0) (effects (font (size 1.27 1.27)) hide))
  (property "LCSC Part" "C25092" (at 135.89 80.01 0) (effects (font (size 1.27 1.27)) hide)) (pin "1") (pin "2"))

 (symbol (lib_id "Device:R_Small_US") (at 168.91 85.09 0) (mirror y) (unit 1) (in_bom yes) (on_board yes) (dnp no)
  (property "Reference" "R707" (at 171.45 83.82 0) (effects (font (size 1.27 1.27)) (justify right)))
  (property "Value" "10k" (at 171.45 86.36 0) (effects (font (size 1.27 1.27)) (justify right)))
  (property "Footprint" "Resistor_SMD:R_0402_1005Metric" (at 168.91 85.09 0) (effects (font (size 1.27 1.27)) hide))
  (property "Datasheet" "~" (at 168.91 85.09 0) (effects (font (size 1.27 1.27)) hide))
  (property "LCSC Part" "C25744" (at 168.91 85.09 0) (effects (font (size 1.27 1.27)) hide)) (pin "1") (pin "2"))

 (symbol (lib_id "Device:R_Small_US") (at 210.82 80.01 90) (unit 1) (in_bom yes) (on_board yes) (dnp no)
  (property "Reference" "R709" (at 208.28 77.47 90) (effects (font (size 1.27 1.27))))
  (property "Value" "22R" (at 213.36 77.47 90) (effects (font (size 1.27 1.27))))
  (property "Footprint" "Resistor_SMD:R_0402_1005Metric" (at 210.82 80.01 0) (effects (font (size 1.27 1.27)) hide))
  (property "Datasheet" "~" (at 210.82 80.01 0) (effects (font (size 1.27 1.27)) hide))
  (property "LCSC Part" "C25092" (at 210.82 80.01 0) (effects (font (size 1.27 1.27)) hide)) (pin "1") (pin "2"))

 (symbol (lib_id "Device:R_Small_US") (at 154.94 95.25 0) (unit 1) (in_bom yes) (on_board yes) (dnp no)
  (property "Reference" "R714" (at 152.4 93.98 0) (effects (font (size 1.27 1.27)) (justify right)))
  (property "Value" "22R" (at 152.4 96.52 0) (effects (font (size 1.27 1.27)) (justify right)))
  (property "Footprint" "Resistor_SMD:R_0402_1005Metric" (at 154.94 95.25 0) (effects (font (size 1.27 1.27)) hide))
  (property "Datasheet" "~" (at 154.94 95.25 0) (effects (font (size 1.27 1.27)) hide))
  (property "LCSC Part" "C25092" (at 154.94 95.25 0) (effects (font (size 1.27 1.27)) hide)) (pin "1") (pin "2"))

 (symbol (lib_id "easyeda2kicad:CMSA30N06T") (at 154.94 80.01 0) (unit 1) (in_bom yes) (on_board yes) (dnp no)
  (property "Reference" "Q702" (at 140.97 71.12 0) (effects (font (size 1.27 1.27))))
  (property "Value" "CMSA30N06T" (at 140.97 73.66 0) (effects (font (size 1.27 1.27))))
  (property "Footprint" "easyeda2kicad:DFN-8_L5.5-W5.2-P1.27-LS6.0-BL-EP2" (at 154.94 92.71 0) (effects (font (size 1.27 1.27)) hide))
  (property "Datasheet" "" (at 154.94 80.01 0) (effects (font (size 1.27 1.27)) hide))
  (property "LCSC Part" "C5203857" (at 154.94 95.25 0) (effects (font (size 1.27 1.27)) hide)) (pin "1") (pin "2") (pin "3") (pin "4") (pin "5") (pin "6"))

 (symbol (lib_id "Device:R_Small_US") (at 248.92 80.01 90) (unit 1) (in_bom yes) (on_board yes) (dnp no)
  (property "Reference" "R712" (at 246.38 77.47 90) (effects (font (size 1.27 1.27))))
  (property "Value" "22R" (at 251.46 77.47 90) (effects (font (size 1.27 1.27))))
  (property "Footprint" "Resistor_SMD:R_0402_1005Metric" (at 248.92 80.01 0) (effects (font (size 1.27 1.27)) hide))
  (property "Datasheet" "~" (at 248.92 80.01 0) (effects (font (size 1.27 1.27)) hide))
  (property "LCSC Part" "C25092" (at 248.92 80.01 0) (effects (font (size 1.27 1.27)) hide)) (pin "1") (pin "2"))

 (symbol (lib_id "Device:R_Small_US") (at 229.87 95.25 0) (unit 1) (in_bom yes) (on_board yes) (dnp no)
  (property "Reference" "R715" (at 227.33 93.98 0) (effects (font (size 1.27 1.27)) (justify right)))
  (property "Value" "22R" (at 227.33 96.52 0) (effects (font (size 1.27 1.27)) (justify right)))
  (property "Footprint" "Resistor_SMD:R_0402_1005Metric" (at 229.87 95.25 0) (effects (font (size 1.27 1.27)) hide))
  (property "Datasheet" "~" (at 229.87 95.25 0) (effects (font (size 1.27 1.27)) hide))
  (property "LCSC Part" "C25092" (at 229.87 95.25 0) (effects (font (size 1.27 1.27)) hide)) (pin "1") (pin "2"))

 (symbol (lib_id "Device:R_Small_US") (at 60.96 80.01 90) (unit 1) (in_bom yes) (on_board yes) (dnp no)
  (property "Reference" "R701" (at 58.42 77.47 90) (effects (font (size 1.27 1.27))))
  (property "Value" "22R" (at 63.5 77.47 90) (effects (font (size 1.27 1.27))))
  (property "Footprint" "Resistor_SMD:R_0402_1005Metric" (at 60.96 80.01 0) (effects (font (size 1.27 1.27)) hide))
  (property "Datasheet" "~" (at 60.96 80.01 0) (effects (font (size 1.27 1.27)) hide))
  (property "LCSC Part" "C25092" (at 60.96 80.01 0) (effects (font (size 1.27 1.27)) hide)) (pin "1") (pin "2")))
